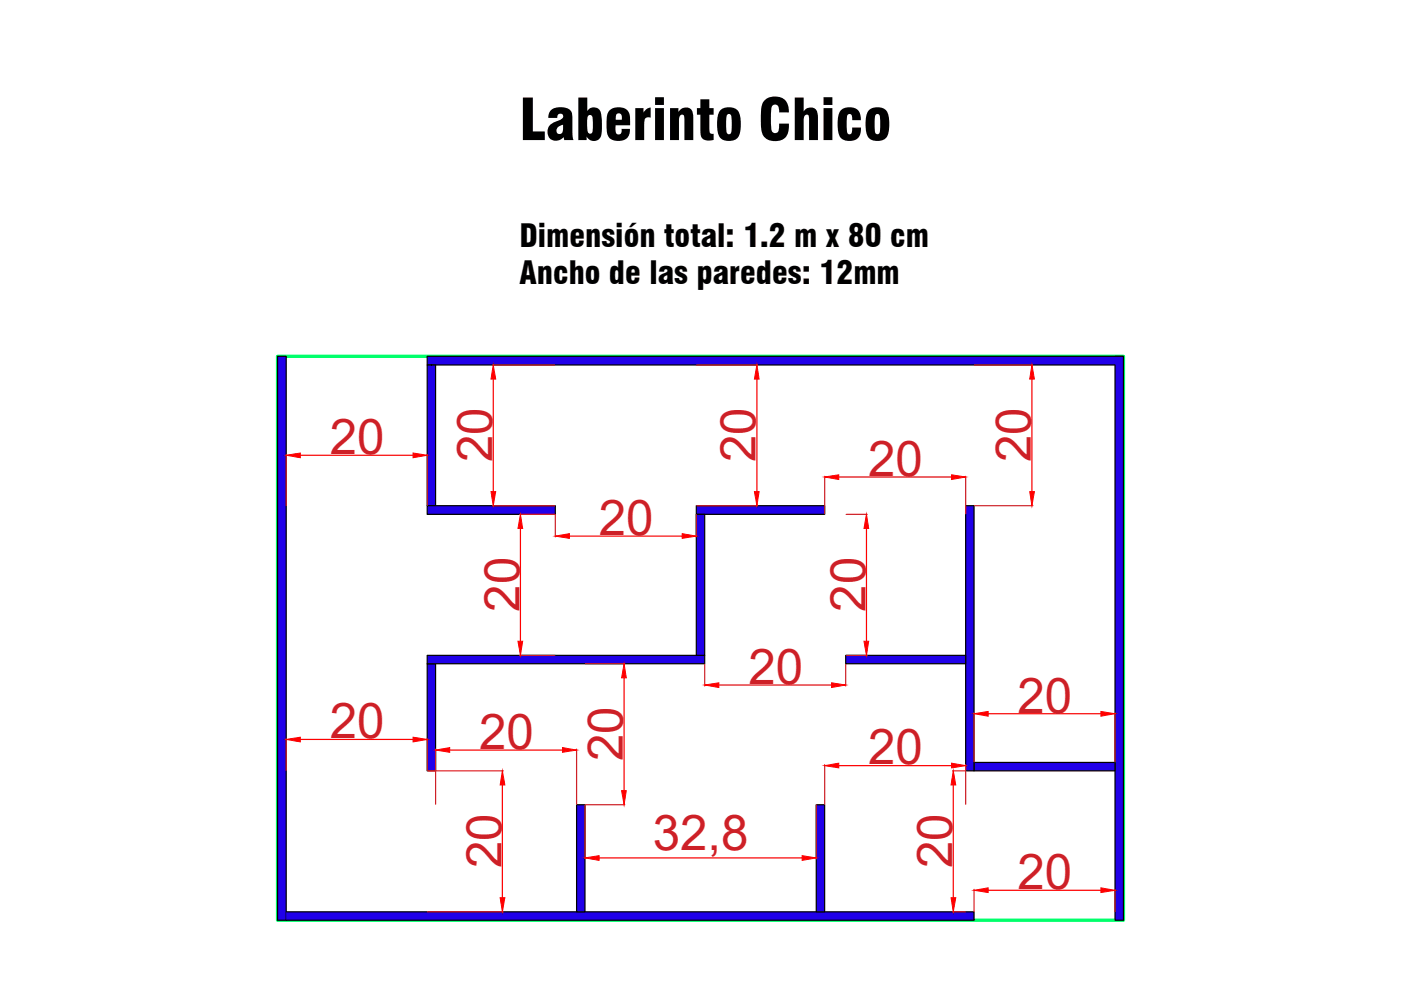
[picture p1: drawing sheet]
<svg xmlns="http://www.w3.org/2000/svg" width="297mm" height="210mm" viewBox="0 0 297 210" stroke-linecap="round" stroke-linejoin="round" font-family="sans-serif">
<!-- layer: Capa 1 -->
<path d="M58.8 75.5h179.4v119.6h-179.4z" fill="none" stroke="#00ff6b" stroke-width=".71"/>
<g fill="#2000e9" stroke="#000" stroke-width=".25">
<path d="M58.8 75.5h1.9v119.6h-1.9z"/>
<path d="M90.6 75.5h147.6v1.9h-147.6z"/>
<path d="M60.7 193.3h145.8v1.8h-145.8z"/>
<path d="M236.4 75.5h1.8v119.6h-1.8z"/>
</g>
<path d="M90.6 77.4h1.8v29.8h-1.8z" fill="#2000e9"/>
<path d="M90.6 77.4h1.8v29.8h-1.8z" fill="none" stroke="#000" stroke-width=".25"/>
<g fill="#2000e9" stroke="#000" stroke-width=".25">
<path d="M90.6 107.2h27.1v1.9h-27.1z"/>
<path d="M206.5 161.7h29.9v1.7h-29.9z"/>
<path d="M204.7 107.2h1.8v56.2h-1.8z"/>
<path d="M147.6 107.2h27.2v1.9h-27.2z"/>
<path d="M179.3 138.9h25.4v1.8h-25.4z"/>
<path d="M90.6 140.7h1.8v22.7h-1.8z"/>
<path d="M90.6 138.9h58.8v1.8h-58.8z"/>
<path d="M173.1 170.6h1.7v22.7h-1.7z"/>
<path d="M147.6 109.1h1.8v29.8h-1.8z"/>
<path d="M122.2 170.6h1.8v22.7h-1.8z"/>
</g>
<path d="M104.4 77.4h13.2M104.4 107.2h13.2" fill="none" stroke="#cd2027" stroke-width=".25"/>
<path d="M104.6 80.4v23.8" fill="none" stroke="#f00" stroke-width=".25"/>
<path d="M104.1 104.2h1l-.5 3z" fill="#f00"/>
<path d="M104.1 104.2h1l-.5 3z" fill="none" stroke="#f00" stroke-width=".21"/>
<path d="M104.6 77.4l.5 3h-1z" fill="#f00"/>
<path d="M104.6 77.4l.5 3h-1z" fill="none" stroke="#f00" stroke-width=".21"/>
<path d="M117.7 109.1v4.7M147.6 109.1v4.7" fill="none" stroke="#cd2027" stroke-width=".25"/>
<path d="M120.7 113.7h23.9" fill="none" stroke="#f00" stroke-width=".25"/>
<path d="M117.7 113.7l3-.6v1z" fill="#f00"/>
<path d="M117.7 113.7l3-.6v1z" fill="none" stroke="#f00" stroke-width=".21"/>
<path d="M144.6 113.1l3 .6-3 .4z" fill="#f00"/>
<path d="M144.6 113.1l3 .6-3 .4z" fill="none" stroke="#f00" stroke-width=".21"/>
<path d="M110.1 109.1h7.5M110.1 138.9h7.5" fill="none" stroke="#cd2027" stroke-width=".25"/>
<path d="M110.3 112v24" fill="none" stroke="#f00" stroke-width=".25"/>
<path d="M110.3 109.1l.5 2.9h-1z" fill="#f00"/>
<path d="M110.3 109.1l.5 2.9h-1z" fill="none" stroke="#f00" stroke-width=".21"/>
<path d="M109.8 136h1l-.5 2.9z" fill="#f00"/>
<path d="M109.8 136h1l-.5 2.9z" fill="none" stroke="#f00" stroke-width=".21"/>
<path d="M149.4 140.8v4.7M179.3 140.8v4.7" fill="none" stroke="#cd2027" stroke-width=".25"/>
<path d="M152.4 145.2h23.9" fill="none" stroke="#f00" stroke-width=".25"/>
<path d="M149.4 145.2l3-.4v1z" fill="#f00"/>
<path d="M149.4 145.2l3-.4v1z" fill="none" stroke="#f00" stroke-width=".21"/>
<path d="M176.3 144.8l3 .4-3 .6z" fill="#f00"/>
<path d="M176.3 144.8l3 .4-3 .6z" fill="none" stroke="#f00" stroke-width=".21"/>
<path d="M179.4 109.1h4.5M179.4 138.9h4.5" fill="none" stroke="#cd2027" stroke-width=".25"/>
<path d="M183.7 112v24" fill="none" stroke="#f00" stroke-width=".25"/>
<path d="M183.2 136h1l-.5 2.9z" fill="#f00"/>
<path d="M183.2 136h1l-.5 2.9z" fill="none" stroke="#f00" stroke-width=".21"/>
<path d="M183.7 109.1l.5 2.9h-1z" fill="#f00"/>
<path d="M183.7 109.1l.5 2.9h-1z" fill="none" stroke="#f00" stroke-width=".21"/>
<path d="M174.8 101v8M204.7 101v8" fill="none" stroke="#cd2027" stroke-width=".25"/>
<path d="M177.8 101.1h23.9" fill="none" stroke="#f00" stroke-width=".25"/>
<path d="M174.8 101.1l3-.4v1z" fill="#f00"/>
<path d="M174.8 101.1l3-.4v1z" fill="none" stroke="#f00" stroke-width=".21"/>
<path d="M201.7 100.7l3 .4-3 .6z" fill="#f00"/>
<path d="M201.7 100.7l3 .4-3 .6z" fill="none" stroke="#f00" stroke-width=".21"/>
<path d="M174.8 162.1v8.4M204.7 162.1v8.4" fill="none" stroke="#cd2027" stroke-width=".25"/>
<path d="M177.8 162.3h23.9" fill="none" stroke="#f00" stroke-width=".25"/>
<path d="M174.8 162.3l3-.5v1z" fill="#f00"/>
<path d="M174.8 162.3l3-.5v1z" fill="none" stroke="#f00" stroke-width=".21"/>
<path d="M201.7 161.8l3 .5-3 .5z" fill="#f00"/>
<path d="M201.7 161.8l3 .5-3 .5z" fill="none" stroke="#f00" stroke-width=".21"/>
<path d="M202 163.4h2.6M202 193.3h2.6" fill="none" stroke="#cd2027" stroke-width=".25"/>
<path d="M202.1 166.4v23.9" fill="none" stroke="#f00" stroke-width=".25"/>
<path d="M202.1 163.4l.5 3h-1z" fill="#f00"/>
<path d="M202.1 163.4l.5 3h-1z" fill="none" stroke="#f00" stroke-width=".21"/>
<path d="M201.6 190.3h1l-.5 3z" fill="#f00"/>
<path d="M201.6 190.3h1l-.5 3z" fill="none" stroke="#f00" stroke-width=".21"/>
<path d="M206.5 188.6v4.6M236.4 188.6v4.6" fill="none" stroke="#cd2027" stroke-width=".25"/>
<path d="M209.5 188.8h23.9" fill="none" stroke="#f00" stroke-width=".25"/>
<path d="M206.5 188.8l3-.6v1z" fill="#f00"/>
<path d="M206.5 188.8l3-.6v1z" fill="none" stroke="#f00" stroke-width=".21"/>
<path d="M233.4 188.2l3 .6-3 .4z" fill="#f00"/>
<path d="M233.4 188.2l3 .6-3 .4z" fill="none" stroke="#f00" stroke-width=".21"/>
<path d="M206.5 151.2v10.3M236.4 151.2v10.3" fill="none" stroke="#cd2027" stroke-width=".25"/>
<path d="M209.5 151.3h23.9" fill="none" stroke="#f00" stroke-width=".25"/>
<path d="M206.5 151.3l3-.4v.9z" fill="#f00"/>
<path d="M206.5 151.3l3-.4v.9z" fill="none" stroke="#f00" stroke-width=".21"/>
<path d="M233.4 150.9l3 .4-3 .5z" fill="#f00"/>
<path d="M233.4 150.9l3 .4-3 .5z" fill="none" stroke="#f00" stroke-width=".21"/>
<path d="M206.6 77.4h12.4M206.6 107.2h12.4" fill="none" stroke="#cd2027" stroke-width=".25"/>
<path d="M218.8 80.4v23.8" fill="none" stroke="#f00" stroke-width=".25"/>
<path d="M218.3 104.2h1l-.5 3z" fill="#f00"/>
<path d="M218.3 104.2h1l-.5 3z" fill="none" stroke="#f00" stroke-width=".21"/>
<path d="M218.8 77.4l.5 3h-1z" fill="#f00"/>
<path d="M218.8 77.4l.5 3h-1z" fill="none" stroke="#f00" stroke-width=".21"/>
<path d="M124 170.7v11.4M173.1 170.7v11.4" fill="none" stroke="#cd2027" stroke-width=".25"/>
<path d="M127 181.9h43.1" fill="none" stroke="#f00" stroke-width=".25"/>
<path d="M170.1 181.4l3 .5-3 .5z" fill="#f00"/>
<path d="M170.1 181.4l3 .5-3 .5z" fill="none" stroke="#f00" stroke-width=".21"/>
<path d="M124 181.9l3-.5v1z" fill="#f00"/>
<path d="M124 181.9l3-.5v1z" fill="none" stroke="#f00" stroke-width=".21"/>
<path d="M124.1 140.7h8.4M124.1 170.6h8.4" fill="none" stroke="#cd2027" stroke-width=".25"/>
<path d="M132.3 143.7v23.9" fill="none" stroke="#f00" stroke-width=".25"/>
<path d="M131.8 167.6h1l-.5 3z" fill="#f00"/>
<path d="M131.8 167.6h1l-.5 3z" fill="none" stroke="#f00" stroke-width=".21"/>
<path d="M132.3 140.7l.5 3h-1z" fill="#f00"/>
<path d="M132.3 140.7l.5 3h-1z" fill="none" stroke="#f00" stroke-width=".21"/>
<path d="M92.4 158.8v11.7M122.2 158.8v11.7" fill="none" stroke="#cd2027" stroke-width=".25"/>
<path d="M95.3 159h24" fill="none" stroke="#f00" stroke-width=".25"/>
<path d="M119.3 158.5l2.9 .5-2.9 .5z" fill="#f00"/>
<path d="M119.3 158.5l2.9 .5-2.9 .5z" fill="none" stroke="#f00" stroke-width=".21"/>
<path d="M92.4 159l2.9-.5v1z" fill="#f00"/>
<path d="M92.4 159l2.9-.5v1z" fill="none" stroke="#f00" stroke-width=".21"/>
<path d="M90.6 163.4h16.1M90.6 193.3h16.1" fill="none" stroke="#cd2027" stroke-width=".25"/>
<path d="M106.5 166.4v23.9" fill="none" stroke="#f00" stroke-width=".25"/>
<path d="M106.5 163.4l.5 3h-1z" fill="#f00"/>
<path d="M106.5 163.4l.5 3h-1z" fill="none" stroke="#f00" stroke-width=".21"/>
<path d="M106 190.3h1l-.5 3z" fill="#f00"/>
<path d="M106 190.3h1l-.5 3z" fill="none" stroke="#f00" stroke-width=".21"/>
<path d="M60.7 156.6v6.7M90.6 156.6v6.7" fill="none" stroke="#cd2027" stroke-width=".25"/>
<path d="M63.7 156.8h23.9" fill="none" stroke="#f00" stroke-width=".25"/>
<path d="M87.6 156.3l3 .5-3 .5z" fill="#f00"/>
<path d="M87.6 156.3l3 .5-3 .5z" fill="none" stroke="#f00" stroke-width=".21"/>
<path d="M60.7 156.8l3-.5v1z" fill="#f00"/>
<path d="M60.7 156.8l3-.5v1z" fill="none" stroke="#f00" stroke-width=".21"/>
<path d="M60.7 96.4v10.8M90.6 96.4v10.8" fill="none" stroke="#cd2027" stroke-width=".25"/>
<path d="M63.7 96.5h23.9" fill="none" stroke="#f00" stroke-width=".25"/>
<path d="M87.6 96.1l3 .4-3 .5z" fill="#f00"/>
<path d="M87.6 96.1l3 .4-3 .5z" fill="none" stroke="#f00" stroke-width=".21"/>
<path d="M60.7 96.5l3-.4v.9z" fill="#f00"/>
<path d="M60.7 96.5l3-.4v.9z" fill="none" stroke="#f00" stroke-width=".21"/>
<path d="M147.7 77.4h12.9M147.7 107.2h12.9" fill="none" stroke="#cd2027" stroke-width=".25"/>
<path d="M160.5 80.4v23.8" fill="none" stroke="#f00" stroke-width=".25"/>
<path d="M160 104.2h.9l-.4 3z" fill="#f00"/>
<path d="M160 104.2h.9l-.4 3z" fill="none" stroke="#f00" stroke-width=".21"/>
<path d="M160.5 77.4l.4 3h-.9z" fill="#f00"/>
<path d="M160.5 77.4l.4 3h-.9z" fill="none" stroke="#f00" stroke-width=".21"/>
<text font-size="12" x="110.1" y="29.7">Laberinto Chico</text>
<g font-size="10.4" fill="#cd2027">
<text x="69.9" y="96.3">20</text>
<text x="104.4" y="98" transform="rotate(-90 104.4 98)">20</text>
<text x="160.2" y="98" transform="rotate(-90 160.2 98)">20</text>
<text x="184.1" y="100.9">20</text>
<text x="218.6" y="98" transform="rotate(-90 218.6 98)">20</text>
<text x="127" y="113.4">20</text>
<text x="110.1" y="129.7" transform="rotate(-90 110.1 129.7)">20</text>
<text x="183.5" y="129.7" transform="rotate(-90 183.5 129.7)">20</text>
<text x="158.7" y="145">20</text>
<text x="215.7" y="151.1">20</text>
<text x="69.9" y="156.6">20</text>
<text x="101.6" y="158.8">20</text>
<text x="132.1" y="161.4" transform="rotate(-90 132.1 161.4)">20</text>
<text x="184.1" y="162.1">20</text>
<text x="106.3" y="184.1" transform="rotate(-90 106.3 184.1)">20</text>
<text x="138.4" y="180.3">32,8</text>
<text x="201.9" y="184.1" transform="rotate(-90 201.9 184.1)">20</text>
<text x="215.7" y="188.6">20</text>
</g>
<g font-size="6.7">
<text x="110.1" y="52.3">Dimensión total: 1.2 m x 80 cm</text>
<text x="110.1" y="60.1">Ancho de las paredes: 12mm</text>
</g>
</svg>
